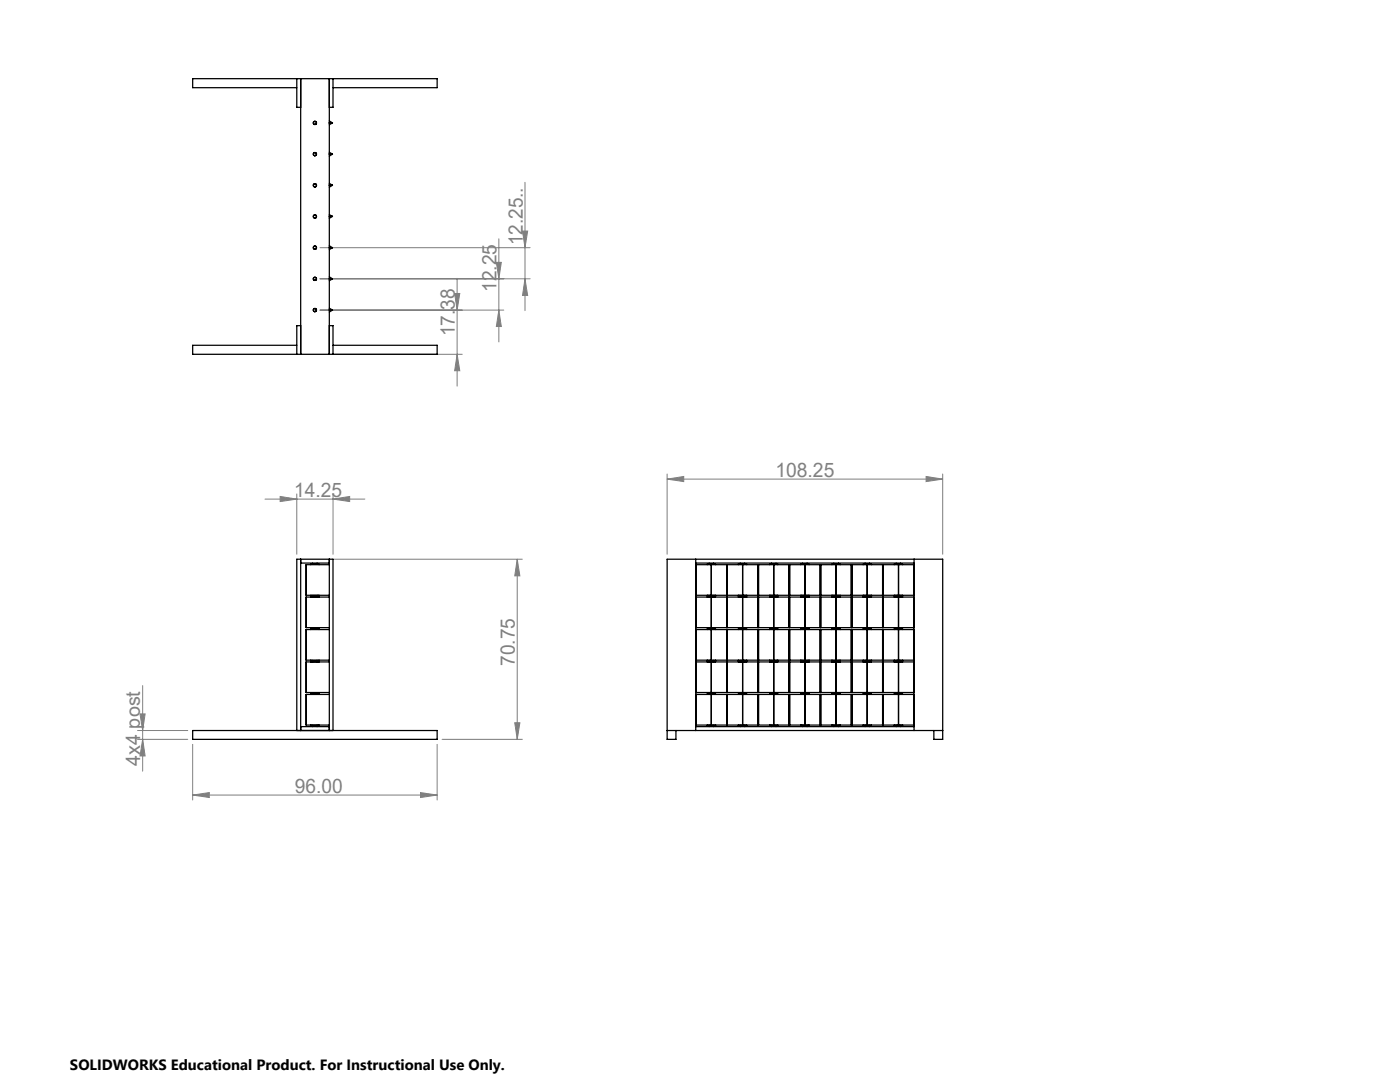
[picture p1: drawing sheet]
<svg xmlns="http://www.w3.org/2000/svg" width="279mm" height="216mm" viewBox="0 0 279 216" stroke-linecap="round" stroke-linejoin="round" font-family="sans-serif">
<g fill="none" stroke="#808080" stroke-width=".2">
<path d="M104.8 36.4v25.6M63.9 55.6h41.9M63.9 49.4h41.9M90.7 58.6h1.1l-.6 3.3zM91.2 55.5v21.5M99.1 52.4h.9l-.4 3.2zM99.6 47.7v20.5M104.3 46.1h1l-.5 3.3zM104.8 55.6l.5 3.3h-1zM63.9 61.9h36.6M66.7 70.7h25.6M91.2 70.7l.6 3.3h-1.1z"/>
<path d="M99.6 61.9l.4 3.3h-.9zM52.9 99.6h19.9M55.9 99.1l3.3 .5-3.3 .5zM59.2 98.6v12M66.5 99.6l3.3-.5v1zM66.5 98.6v12M133.1 95.6l3.4-.5v1zM133.1 94.6v16M133.1 95.6h55M184.8 95.1l3.3 .5-3.3 .5zM188.1 94.6v16M66.7 111.6h37.5"/>
<path d="M103.2 111.6l.6 3.3h-1.1zM103.2 111.6v35.9M28.5 136.8v17.1M27.4 147.5h10.1M27.4 145.8h10.1M27.9 142.5h1.1l-.5 3.3zM28.5 147.5l.5 3.3h-1.1zM38.5 158.6l3.3-.4v.9zM38.5 148.5v11.1M38.5 158.6h48.7M83.9 158.2l3.3 .4-3.3 .5zM87.2 148.5v11.1"/>
<path d="M88.2 147.5h16M102.7 144.2h1.1l-.6 3.3z"/>
</g>
<g fill="#808080">
<path d="M83.9 158.2l3.3 .4-3.3 .5zM38.5 158.6l3.3-.4v.9z"/>
<path d="M55.9 99.1l3.3 .5-3.3 .5zM66.5 99.6l3.3-.5v1zM133.1 95.6l3.4-.5v1zM184.8 95.1l3.3 .5-3.3 .5z"/>
<path d="M28.5 147.5l.5 3.3h-1.1zM27.9 142.5h1.1l-.5 3.3zM91.2 70.7l.6 3.3h-1.1zM90.7 58.6h1.1l-.6 3.3zM99.6 61.9l.4 3.3h-.9zM99.1 52.4h.9l-.4 3.2zM104.8 55.6l.5 3.3h-1zM104.3 46.1h1l-.5 3.3z"/>
<path d="M103.2 111.6l.6 3.3h-1.1zM102.7 144.2h1.1l-.6 3.3z"/>
</g>
<g fill="none" stroke="#000" stroke-width=".25">
<path d="M59.2 17.5h-20.7v-1.8h48.7v1.8h-20.7M59.2 15.7v5.7h.8M60 15.7v55M65.7 15.7v55M66.5 15.7v5.7h-.8M65.7 36.6l.7 .4-.7 .4M65.7 36.9l.2 .1-.2 .1 .2-.1zM65.7 24.1l.7 .4-.7 .4M65.7 24.4l.2 .1-.2 .1 .2-.1zM65.7 30.4l.7 .4-.7 .4M65.7 30.7l.2 .1h-.2h.2zM65.9 37h.5"/>
<path d="M65.9 24.5h.5M65.9 30.8h.5M65.7 55.2l.7 .4-.7 .4M65.7 55.6h.2l-.2 .1 .2-.1zM65.7 49.3l.2 .1-.2 .1 .2-.1zM65.7 49l.7 .4-.7 .4M65.7 42.8l.7 .4-.7 .4M65.7 43.1l.2 .1-.2 .1 .2-.1zM65.9 55.6h.5M65.9 49.4h.5M65.9 43.2h.5M59.2 68.9h-20.7v1.8h48.7v-1.8h-20.7"/>
<path d="M60 65h-.8v5.7M65.7 61.5l.7 .4-.7 .4M65.7 61.8l.2 .1h-.2h.2zM65.7 65h.8v5.7M65.9 61.9h.5M60 111.6v34.2M60 112.4h5.7M62 118.8h1.3M62 118.8h.1M62.4 112.4v.2M62.4 118.8v.3M63.3 119.1h.4"/>
<path d="M63.3 119.1h-1.3M63.3 112.6l.4 .1M63.3 112.6l-1.3 .1M63.3 118.8h.4M63.3 112.4v.2M63.3 118.8v.3M63.7 118.8h.1M65.7 111.6v34.2M65.7 112.7h-4.6v6.1h4.6M65.7 119.1h-4.6v6.1h4.6M138.9 112.4h43.5M138.9 111.6v34.2"/>
<path d="M138.9 112.7h6.1v6.1h-6.1zM138.9 119.1h6.1v6.1h-6.1zM141.1 119.1h1.7M141.1 112.7h1.7M141.1 118.8h1.7M141.1 118.8h.1M141.5 112.4v.2M141.5 118.8v.3M142 112.7v6.1M142 119.1v6.1M142.4 112.4v.2M142.4 118.8v.3"/>
<path d="M142.8 118.8h.1M145.1 112.7h6.1v6.1h-6.1zM145.1 119.1h6.1v6.1h-6.1zM147.4 118.8h1.6M147.4 119.1h1.6M147.4 112.7h1.6M147.4 118.8h.1M147.7 112.4v.2M147.7 118.8v.3M148.2 112.7v6.1M148.2 119.1v6.1M148.6 112.4v.2"/>
<path d="M148.6 118.8v.3M149 118.8h.1M151.4 112.7h6.1v6.1h-6.1zM151.4 119.1h6.1v6.1h-6.1zM153.6 118.8h1.6M153.6 119.1h1.6M153.6 112.7h1.6M153.6 118.8h.1M154 112.4v.2M154 118.8v.3M154.4 112.7v6.1M154.4 119.1v6.1"/>
<path d="M154.9 112.4v.2M154.9 118.8v.3M155.2 118.8h.1M157.6 112.7h6.1v6.1h-6.1zM157.6 119.1h6.1v6.1h-6.1zM159.8 118.8h1.7M159.8 119.1h1.7M159.8 112.7h1.7M159.8 118.8h.1M160.2 112.4v.2M160.2 118.8v.3M160.7 112.7v6.1"/>
<path d="M160.7 119.1v6.1M161.1 112.4v.2M161.1 118.8v.3M161.5 118.8h.1M163.8 112.7h6.1v6.1h-6.1zM163.8 119.1h6.1v6.1h-6.1zM166 118.8h1.7M166 119.1h1.7M166 112.7h1.7M166 118.8h.1M166.4 112.4v.2M166.4 118.8v.3"/>
<path d="M166.9 112.7v6.1M166.9 119.1v6.1M167.3 112.4v.2M167.3 118.8v.3M167.7 118.8h.1M170 112.7h6.1v6.1h-6.1zM170 119.1h6.1v6.1h-6.1zM172.3 112.7h1.6M172.3 118.8h1.6M172.3 119.1h1.6M172.3 118.8h.1M172.6 112.4v.2"/>
<path d="M172.6 118.8v.3M173.1 112.7v6.1M173.1 119.1v6.1M173.5 112.4v.2M173.5 118.8v.3M173.9 118.8h.1M176.2 112.7h6.2v6.1h-6.2zM176.2 119.1h6.2v6.1h-6.2zM178.5 112.7h1.6M178.5 119.1h1.6M178.5 118.8h1.6M178.5 118.8h.1"/>
<path d="M178.9 112.4v.2M178.9 118.8v.3M179.3 112.7v6.1M179.3 119.1v6.1M179.7 112.4v.2M179.7 118.8v.3M180.1 118.8h.1M182.4 111.6v34.2M62 125.2l1.3 .1M62 132h1.3M62 131.7l1.3 .1M62 138.2l1.3 .1"/>
<path d="M62 132v.1M62.4 125.3v.3M62.4 131.8v.2M62.4 138.3v.2M63.3 125.6h.4M63.3 125.6h-1.3M63.3 132h.4M63.3 138.5l.4 .1M63.3 138.5l-1.3 .1M63.3 125.3v.3M63.3 131.8v.2M63.3 138.3v.2"/>
<path d="M63.7 125.2l-.4 .1M63.7 131.7l-.4 .1M63.7 138.2l-.4 .1M63.7 132v.1M65.7 125.6h-4.6v6.1h4.6M65.7 132.1h-4.6v6.1h4.6M65.7 138.6h-4.6v6.1h4.6M138.9 138.6h6.1v6.1h-6.1zM138.9 125.6h6.1v6.1h-6.1zM138.9 132.1h6.1v6.1h-6.1zM141.1 125.6h1.7M141.1 125.2h1.7"/>
<path d="M141.1 132h1.7M141.1 131.7h1.7M141.1 138.6h1.7M141.1 138.2h1.7M141.1 132v.1M141.5 125.3v.3M141.5 131.8v.2M141.5 138.3v.2M142 125.6v6.1M142 132.1v6.1M142 138.6v6.1M142.4 125.3v.3"/>
<path d="M142.4 131.8v.2M142.4 138.3v.2M142.8 132v.1M145.1 138.6h6.1v6.1h-6.1zM145.1 125.6h6.1v6.1h-6.1zM145.1 132.1h6.1v6.1h-6.1zM147.4 138.2h1.6M147.4 138.6h1.6M147.4 131.7h1.6M147.4 132h1.6M147.4 125.2h1.6M147.4 125.6h1.6"/>
<path d="M147.4 132v.1M147.7 125.3v.3M147.7 131.8v.2M147.7 138.3v.2M148.2 125.6v6.1M148.2 132.1v6.1M148.2 138.6v6.1M148.6 125.3v.3M148.6 131.8v.2M148.6 138.3v.2M149 132v.1M151.4 138.6h6.1v6.1h-6.1z"/>
<path d="M151.4 125.6h6.1v6.1h-6.1zM151.4 132.1h6.1v6.1h-6.1zM153.6 138.2h1.6M153.6 138.6h1.6M153.6 131.7h1.6M153.6 132h1.6M153.6 125.2h1.6M153.6 125.6h1.6M153.6 132v.1M154 125.3v.3M154 131.8v.2M154 138.3v.2"/>
<path d="M154.4 125.6v6.1M154.4 132.1v6.1M154.4 138.6v6.1M154.9 125.3v.3M154.9 131.8v.2M154.9 138.3v.2M155.2 132v.1M157.6 138.6h6.1v6.1h-6.1zM157.6 125.6h6.1v6.1h-6.1zM157.6 132.1h6.1v6.1h-6.1zM159.8 138.2h1.7M159.8 138.6h1.7"/>
<path d="M159.8 131.7h1.7M159.8 132h1.7M159.8 125.2h1.7M159.8 125.6h1.7M159.8 132v.1M160.2 125.3v.3M160.2 131.8v.2M160.2 138.3v.2M160.7 125.6v6.1M160.7 132.1v6.1M160.7 138.6v6.1M161.1 125.3v.3"/>
<path d="M161.1 131.8v.2M161.1 138.3v.2M161.5 132v.1M163.8 138.6h6.1v6.1h-6.1zM163.8 125.6h6.1v6.1h-6.1zM163.8 132.1h6.1v6.1h-6.1zM166 138.2h1.7M166 138.6h1.7M166 131.7h1.7M166 132h1.7M166 125.2h1.7M166 125.6h1.7"/>
<path d="M166 132v.1M166.4 125.3v.3M166.4 131.8v.2M166.4 138.3v.2M166.9 125.6v6.1M166.9 132.1v6.1M166.9 138.6v6.1M167.3 125.3v.3M167.3 131.8v.2M167.3 138.3v.2M167.7 132v.1M170 138.6h6.1v6.1h-6.1z"/>
<path d="M170 125.6h6.1v6.1h-6.1zM170 132.1h6.1v6.1h-6.1zM172.3 138.2h1.6M172.3 138.6h1.6M172.3 131.7h1.6M172.3 132h1.6M172.3 125.2h1.6M172.3 125.6h1.6M172.3 132v.1M172.6 125.3v.3M172.6 131.8v.2M172.6 138.3v.2"/>
<path d="M173.1 125.6v6.1M173.1 132.1v6.1M173.1 138.6v6.1M173.5 125.3v.3M173.5 131.8v.2M173.5 138.3v.2M173.9 132v.1M176.2 138.6h6.2v6.1h-6.2zM176.2 125.6h6.2v6.1h-6.2zM176.2 132.1h6.2v6.1h-6.2zM178.5 125.6h1.6M178.5 125.2h1.6"/>
<path d="M178.5 132h1.6M178.5 131.7h1.6M178.5 138.6h1.6M178.5 138.2h1.6M178.5 132v.1M178.9 125.3v.3M178.9 131.8v.2M178.9 138.3v.2M179.3 125.6v6.1M179.3 132.1v6.1M179.3 138.6v6.1M179.7 125.3v.3"/>
<path d="M179.7 131.8v.2M179.7 138.3v.2M180.1 132v.1M38.5 145.8h48.7v1.7h-48.7zM59.2 145.8v-34.2h7.3v34.2M60 145h5.7M62 144.7h1.3M62.4 144.7v.3M63.3 144.7v.3M63.7 144.7h-.4M133.1 145.8h55M134.9 145.8v1.7h-1.8v-35.9h55v35.9h-1.7v-1.7"/>
<path d="M138.9 145h43.5M141.1 144.7h1.7M141.5 144.7v.3M142.4 144.7v.3M147.4 144.7h1.6M147.7 144.7v.3M148.6 144.7v.3M153.6 144.7h1.6M154 144.7v.3M154.9 144.7v.3M159.8 144.7h1.7M160.2 144.7v.3"/>
<path d="M161.1 144.7v.3M166 144.7h1.7M166.4 144.7v.3M167.3 144.7v.3M172.3 144.7h1.6M172.6 144.7v.3M173.5 144.7v.3M178.5 144.7h1.6M178.9 144.7v.3M179.7 144.7v.3"/>
<circle cx="62.8" cy="24.5" r=".32"/>
<circle cx="62.8" cy="30.7" r=".32"/>
<circle cx="62.8" cy="37" r=".33"/>
<circle cx="62.8" cy="37" r=".31"/>
<circle cx="62.8" cy="24.5" r=".31"/>
<circle cx="62.8" cy="30.8" r=".32"/>
<circle cx="62.8" cy="55.7" r=".32"/>
<circle cx="62.8" cy="43.2" r=".32"/>
<circle cx="62.8" cy="49.4" r=".33"/>
<circle cx="62.8" cy="49.4" r=".32"/>
<circle cx="62.8" cy="43.2" r=".31"/>
<circle cx="62.8" cy="55.6" r=".31"/>
<circle cx="62.8" cy="61.9" r=".32"/>
</g>
<g font-size="4" fill="#808080">
<text x="104.3" y="48.9" transform="rotate(-90 104.3 48.9)">12.25..</text>
<text x="99.1" y="58.3" transform="rotate(-90 99.1 58.3)">12.25</text>
<text x="90.8" y="67.1" transform="rotate(-90 90.8 67.1)">17.38</text>
<text x="154.7" y="95.1">108.25</text>
<text x="58.7" y="99.1">14.25</text>
<text x="102.8" y="132.9" transform="rotate(-90 102.8 132.9)">70.75</text>
<text x="28" y="152.8" transform="rotate(-90 28 152.8)">4x4 post</text>
<text x="58.9" y="158.1">96.00</text>
</g>
<text font-size="3" x="14" y="213.5">SOLIDWORKS Educational Product. For Instructional Use Only.</text>
</svg>
